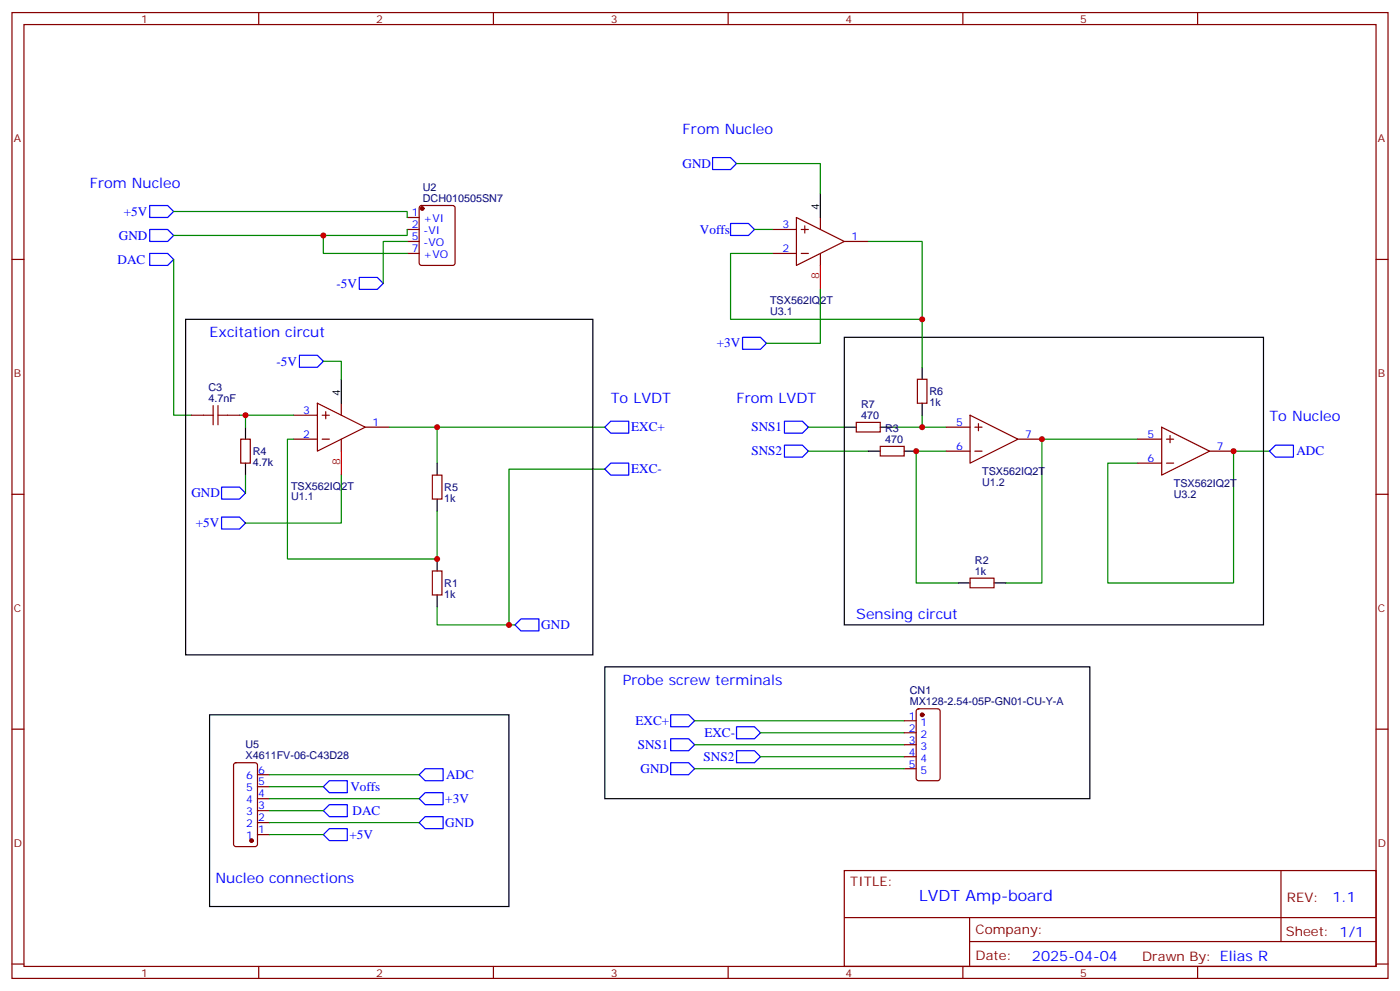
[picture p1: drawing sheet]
<svg xmlns="http://www.w3.org/2000/svg" width="412mm" height="292mm" viewBox="0 0 412 292" stroke-linecap="round" stroke-linejoin="round" font-family="sans-serif">
<g fill="none" stroke="#870000" stroke-width=".35">
<path d="M3.5 3.7h405.4v284.3h-405.4zM7.1 7.2h398.2v277.3h-398.2zM76.2 3.7v3.5M145.3 3.7v3.5M214.5 3.7v3.5M283.6 3.7v3.5M352.8 3.7v3.5M3.5 76.4h3.6M119.9 64h3.6M119.9 67.6h3.6M119.9 71.1h3.6M119.9 74.6h3.6"/>
<path d="M123.7 60.7l.5-.2h9.1l.7 .4 .1 16.5-.5 .7h-9.4l-.7-.4v-16.5zM227.5 67.6h7.1M227.5 74.6h7.1M234.6 64l14.1 7.1-14.1 7zM236 67.6h2.1M236 74.6h2.1M237.1 66.5v2.1M241.7 64v3.6M241.7 74.6v3.5M248.7 71.1h7.1M405.3 76.4h3.6M93.5 118.7l14.1 7.1-14.1 7z"/>
<path d="M100.5 118.7v3.5M270.2 111.7h2.8v7h-2.8zM56.4 122.2h3.6M67 122.2h3.6M70.9 129.3h2.8v7h-2.8zM86.4 129.3h7.1M86.4 122.2h7.1M94.9 129.3h2.1M94.9 122.2h2.1M96 121.2v2.1M100.5 129.3v3.5M107.6 125.8h7.1"/>
<path d="M127.4 139.9h2.8v7h-2.8zM252.2 124.4h7.1v2.8h-7.1zM259.3 131.4h7v2.8h-7zM278.7 125.8h7.1M278.7 132.8h7.1M285.8 122.2l14.1 7.1-14.1 7zM287.2 125.8h2.1M287.2 132.8h2.1M288.2 124.7v2.1M299.9 129.3h7M335.1 129.3h7.1M335.1 136.3h7.1"/>
<path d="M342.2 125.8l14.1 7-14.1 7.1zM343.6 129.3h2.1M343.6 136.3h2.1M344.7 128.2v2.2M356.3 132.8h7.1M3.5 145.5h3.6M405.3 145.5h3.6M127.4 168.1h2.8v7.1h-2.8zM285.8 170.2h7v2.8h-7zM3.5 214.7h3.6M266.3 212.2h3.6M266.3 215.7h3.6"/>
<path d="M266.3 219.3h3.6M270.1 208.9l.5-.2h5.6l.7 .4v20l-.4 .7h-5.9l-.7-.4v-20zM405.3 214.7h3.6M69 224.7l.5-.2h5.6l.7 .5v23.5l-.4 .7h-5.9l-.7-.4v-23.6zM75.8 238.7h3.6M75.8 235.1h3.6M75.8 231.6h3.6M75.8 228.1h3.6M266.3 222.8h3.6M266.3 226.3h3.6M75.8 245.7h3.6M75.8 242.2h3.6"/>
<path d="M248.7 256.3h156.6v28.2h-156.6zM377.3 256.3v20.9M248.7 270.1h156.5M285.6 277.2h119.6M285.6 270.1v14.2M3.5 283.8h3.6M76.2 284.5v3.5M145.3 284.5v3.5M214.5 284.5v3.5M283.6 284.5v3.5M352.8 284.5v3.5M405.3 283.8h3.6"/>
</g>
<g fill="none" stroke="#000" stroke-width=".35">
<path d="M241.7 57v7M54.7 94h119.9v98.8h-119.9zM248.7 99.3h123.5v84.7h-123.5zM100.5 111.7v7M271.6 108.1v3.6M271.6 118.7v3.5M72.3 125.8v3.5M72.3 136.3v3.6M128.8 136.3v3.6M248.7 125.8h3.5M255.8 132.8h3.5M259.3 125.8h3.5"/>
<path d="M266.3 132.8h3.6M128.8 146.9v3.6M128.8 164.6v3.5M128.8 175.2v3.5M282.2 171.6h3.6M292.8 171.6h3.5M178.2 196.3h142.8v38.8h-142.8zM61.7 210.4h88.2v56.5h-88.2z"/>
</g>
<path d="M241.7 78.1v7.1M100.5 132.8v7.1" fill="none" stroke="#f00" stroke-width=".35"/>
<g fill="#870000" stroke="#870000" stroke-width=".35">
<circle cx="124.4" cy="61.4" r=".53"/>
<circle cx="74.1" cy="247.5" r=".53"/>
<circle cx="271.6" cy="210.4" r=".53"/>
</g>
<g fill="none" stroke="#00f" stroke-width=".35">
<path d="M209.9 46.4h5.3l1.8 1.8-1.8 1.7h-5.3zM44.1 60.5h5.3l1.8 1.8-1.8 1.7h-5.3zM44.1 67.6h5.3l1.8 1.7-1.8 1.8h-5.3zM44.1 74.6h5.3l1.8 1.8-1.8 1.7h-5.3zM215.2 65.8h5.3l1.7 1.8-1.7 1.7h-5.3zM105.8 81.7h5.3l1.8 1.7-1.8 1.8h-5.3zM218.7 99.3h5.3l1.8 1.8-1.8 1.7h-5.3zM88.2 104.6h5.3l1.7 1.8-1.7 1.7h-5.3zM178.2 125.8l1.7-1.8h5.3v3.5h-5.3zM178.2 138.1l1.7-1.8h5.3v3.6h-5.3zM231.1 124h5.3l1.7 1.8-1.7 1.7h-5.3zM231.1 131.1h5.3l1.7 1.7-1.7 1.8h-5.3z"/>
<path d="M373.9 132.8l1.8-1.7h5.3v3.5h-5.3zM65.3 152.2h5.3l1.7 1.8-1.7 1.8h-5.3zM65.3 143.4h5.3l1.7 1.8-1.7 1.7h-5.3zM151.7 184l1.8-1.8h5.2v3.5h-5.2zM197.6 210.4h5.2l1.8 1.8-1.8 1.8h-5.2zM197.6 217.5h5.2l1.8 1.8-1.8 1.7h-5.2zM217 214h5.2l1.8 1.7-1.8 1.8h-5.2zM95.2 238.7l1.8-1.8h5.3v3.5h-5.3zM95.2 231.6l1.8-1.8h5.3v3.6h-5.3zM123.5 235.1l1.7-1.7h5.3v3.5h-5.3zM123.5 228.1l1.7-1.8h5.3v3.5h-5.3zM197.6 224.5h5.2l1.8 1.8-1.8 1.8h-5.2z"/>
<path d="M217 221h5.2l1.8 1.8-1.8 1.7h-5.2zM95.2 245.7l1.8-1.8h5.3v3.6h-5.3zM123.5 242.2l1.7-1.8h5.3v3.5h-5.3z"/>
</g>
<g fill="none" stroke="#008700" stroke-width=".35">
<path d="M217 48.2h24.7v8.8M51.2 62.3h68.7v1.7M51.2 76.4v45.8h5.2M95.2 69.3v5.3h24.7M119.9 67.6v1.7h-68.7M119.9 71.1h-7v12.3M222.2 67.6h5.3M227.5 74.6h-12.3v19.4h56.4M255.8 71.1h15.8v37M241.7 85.2v15.9h-15.9M95.2 106.4h5.3v5.3M70.6 122.2h15.8"/>
<path d="M72.3 122.2v3.6M72.3 139.9v5.3M86.4 129.3h-1.7v35.3h44.1v-14.1M100.5 139.9v14.1h-28.2M114.7 125.8h14.1v10.5M128.8 125.8h49.4M178.2 138.1h-28.3v45.9M238.1 125.8h10.6M238.1 132.8h17.7M262.8 125.8h15.9M271.6 122.2v3.6M278.7 132.8h-8.8v38.8h12.3"/>
<path d="M335.1 129.3h-28.2v42.3h-10.6M373.9 132.8h-10.5v38.8h-37.1v-35.3h8.8M128.8 178.7v5.3h22.9M204.6 212.2h61.7M204.6 219.3h61.7M224 215.7h42.3M79.4 238.7h15.8M79.4 235.1h44.1M79.4 231.6h15.8M79.4 228.1h44.1M204.6 226.3h61.7M224 222.8h42.3"/>
<path d="M79.4 245.7h15.8M79.4 242.2h44.1"/>
</g>
<path d="M62.8 119.4v5.7M64.2 119.4v5.7M60 122.2h2.8M64.2 122.2h2.8" fill="none" stroke="#a10000" stroke-width=".35"/>
<g fill="#c00">
<circle cx="95.3" cy="69.3" r=".88"/>
<circle cx="149.9" cy="184" r=".88"/>
<circle cx="271.6" cy="125.8" r=".88"/>
<circle cx="128.8" cy="164.6" r=".88"/>
<circle cx="269.9" cy="132.8" r=".88"/>
<circle cx="128.8" cy="125.8" r=".88"/>
<circle cx="271.6" cy="94" r=".88"/>
<circle cx="306.9" cy="129.3" r=".88"/>
<circle cx="363.4" cy="132.8" r=".88"/>
<circle cx="72.3" cy="122.2" r=".88"/>
</g>
<text font-size="4.6" fill="#00f" x="270.8" y="265.3">LVDT Amp-board</text>
<g font-size="4.2" fill="#00f">
<text x="201.1" y="39.3">From Nucleo</text>
<text x="26.5" y="55.2">From Nucleo</text>
<text x="61.7" y="99.3">Excitation circut</text>
<text x="179.9" y="118.7">To LVDT</text>
<text x="217" y="118.7">From LVDT</text>
<text x="373.9" y="124">To Nucleo</text>
<text x="252.2" y="182.2">Sensing circut</text>
<text x="183.4" y="201.6">Probe screw terminals</text>
<text x="63.5" y="259.8">Nucleo connections</text>
<text x="392.5" y="265.6">1.1</text>
<text x="304" y="282.9">2025-04-04</text>
</g>
<g font-size="3.9" fill="#00f">
<text x="201" y="49.4">GND</text>
<text x="36.5" y="63.5">+5V</text>
<text x="35" y="70.6">GND</text>
<text x="206.2" y="68.8">Voffs</text>
<text x="34.6" y="77.6">DAC</text>
<text x="99.1" y="84.7">-5V</text>
<text x="81.5" y="107.6">-5V</text>
<text x="211.1" y="102.3">+3V</text>
<text x="185.9" y="127">EXC+</text>
<text x="221.4" y="127">SNS1</text>
<text x="221.4" y="134">SNS2</text>
<text x="381.9" y="134">ADC</text>
<text x="185.9" y="139.3">EXC-</text>
<text x="56.4" y="146.4">GND</text>
<text x="57.7" y="155.3">+5V</text>
<text x="159.5" y="185.2">GND</text>
<text x="187.2" y="213.5">EXC+</text>
<text x="187.8" y="220.5">SNS1</text>
<text x="207.5" y="217">EXC-</text>
<text x="188.7" y="227.6">GND</text>
<text x="207.2" y="224">SNS2</text>
<text x="103.2" y="232.9">Voffs</text>
<text x="131.4" y="229.3">ADC</text>
<text x="103.9" y="239.9">DAC</text>
<text x="131.2" y="236.4">+3V</text>
<text x="131.2" y="243.4">GND</text>
<text x="103" y="247">+5V</text>
</g>
<g font-size="3.9" fill="#800">
<text x="250.5" y="260.9">TITLE:</text>
<text x="379.1" y="265.6">REV:</text>
<text x="287.4" y="275.1">Company:</text>
<text x="378.7" y="275.7">Sheet: 1/1</text>
<text x="287.4" y="282.8">Date:</text>
<text x="336.4" y="282.8">Drawn By: Elias R</text>
</g>
<g font-size="3.2" fill="#800">
<text x="41.6" y="6.7">1</text>
<text x="110.8" y="6.7">2</text>
<text x="179.9" y="6.7">3</text>
<text x="249.1" y="6.7">4</text>
<text x="318.2" y="6.7">5</text>
<text x="4.1" y="41.8">A</text>
<text x="405.9" y="41.8">A</text>
<text x="4.1" y="110.9">B</text>
<text x="405.9" y="110.9">B</text>
<text x="4.1" y="180.1">C</text>
<text x="405.9" y="180.1">C</text>
<text x="4.1" y="249.2">D</text>
<text x="405.9" y="249.2">D</text>
<text x="41.6" y="287.5">1</text>
<text x="110.8" y="287.5">2</text>
<text x="179.9" y="287.5">3</text>
<text x="249.1" y="287.5">4</text>
<text x="318.2" y="287.5">5</text>
</g>
<g font-size="3.2" fill="#000080">
<text x="124.5" y="59.4">DCH010505SN7</text>
<text x="124.5" y="56.3">U2</text>
<text x="226.8" y="89.4">TSX562IQ2T</text>
<text x="226.8" y="92.6">U3.1</text>
<text x="61.4" y="118.4">4.7nF</text>
<text x="61.4" y="115.2">C3</text>
<text x="273.8" y="119.5">1k</text>
<text x="273.8" y="116.3">R6</text>
<text x="253.7" y="123.3">470</text>
<text x="253.7" y="120.2">R7</text>
<text x="260.7" y="130.4">470</text>
<text x="260.7" y="127.2">R3</text>
<text x="74.4" y="137.1">4.7k</text>
<text x="74.4" y="134">R4</text>
<text x="289.3" y="140">TSX562IQ2T</text>
<text x="289.3" y="143.2">U1.2</text>
<text x="345.8" y="143.5">TSX562IQ2T</text>
<text x="85.7" y="144.1">TSX562IQ2T</text>
<text x="85.7" y="147.3">U1.1</text>
<text x="130.9" y="147.7">1k</text>
<text x="130.9" y="144.6">R5</text>
<text x="345.8" y="146.7">U3.2</text>
<text x="287.2" y="165.9">R2</text>
<text x="130.9" y="172.8">R1</text>
<text x="287.2" y="169.2">1k</text>
<text x="130.9" y="175.9">1k</text>
<text x="268" y="207.4">MX128-2.54-05P-GN01-CU-Y-A</text>
<text x="268" y="204.3">CN1</text>
<text x="72.3" y="220.3">U5</text>
<text x="72.3" y="223.5">X4611FV-06-C43D28</text>
</g>
<g font-size="3.2" fill="#00f">
<text x="121.3" y="63.7">1</text>
<text x="124.8" y="65.4">+VI</text>
<text x="121.3" y="67.2">2</text>
<text x="121.3" y="70.7">5</text>
<text x="124.8" y="69">-VI</text>
<text x="230.5" y="67.2">3</text>
<text x="250.8" y="70.7">1</text>
<text x="121.3" y="74.3">7</text>
<text x="124.8" y="72.5">-VO</text>
<text x="124.8" y="76">+VO</text>
<text x="230.5" y="74.3">2</text>
<text x="89.4" y="121.9">3</text>
<text x="109.7" y="125.4">1</text>
<text x="281.6" y="125.4">5</text>
<text x="89.4" y="128.9">2</text>
<text x="302" y="128.9">7</text>
<text x="338.1" y="128.9">5</text>
<text x="281.6" y="132.5">6</text>
<text x="338.1" y="136">6</text>
<text x="358.4" y="132.5">7</text>
<text x="267.7" y="211.8">1</text>
<text x="267.7" y="215.4">2</text>
<text x="271.2" y="213.6">1</text>
<text x="267.7" y="218.9">3</text>
<text x="271.2" y="217.1">2</text>
<text x="271.2" y="220.7">3</text>
<text x="76" y="227.7">6</text>
<text x="267.7" y="222.4">4</text>
<text x="267.7" y="226">5</text>
<text x="271.2" y="224.2">4</text>
<text x="271.2" y="227.7">5</text>
<text x="72.5" y="233">5</text>
<text x="72.5" y="229.5">6</text>
<text x="76" y="231.2">5</text>
<text x="72.5" y="236.5">4</text>
<text x="76" y="238.3">3</text>
<text x="76" y="234.8">4</text>
<text x="72.5" y="243.6">2</text>
<text x="72.5" y="240.1">3</text>
<text x="76" y="245.4">1</text>
<text x="76" y="241.8">2</text>
<text x="72.5" y="247.1">1</text>
</g>
<g font-size="3.2">
<text x="241.3" y="61.9" transform="rotate(-90 241.3 61.9)">4</text>
<text x="100.2" y="116.6" transform="rotate(-90 100.2 116.6)">4</text>
</g>
<g font-size="3.2" fill="#f00">
<text x="241.3" y="82.3" transform="rotate(-90 241.3 82.3)">8</text>
<text x="100.2" y="137" transform="rotate(-90 100.2 137)">8</text>
</g>
</svg>
